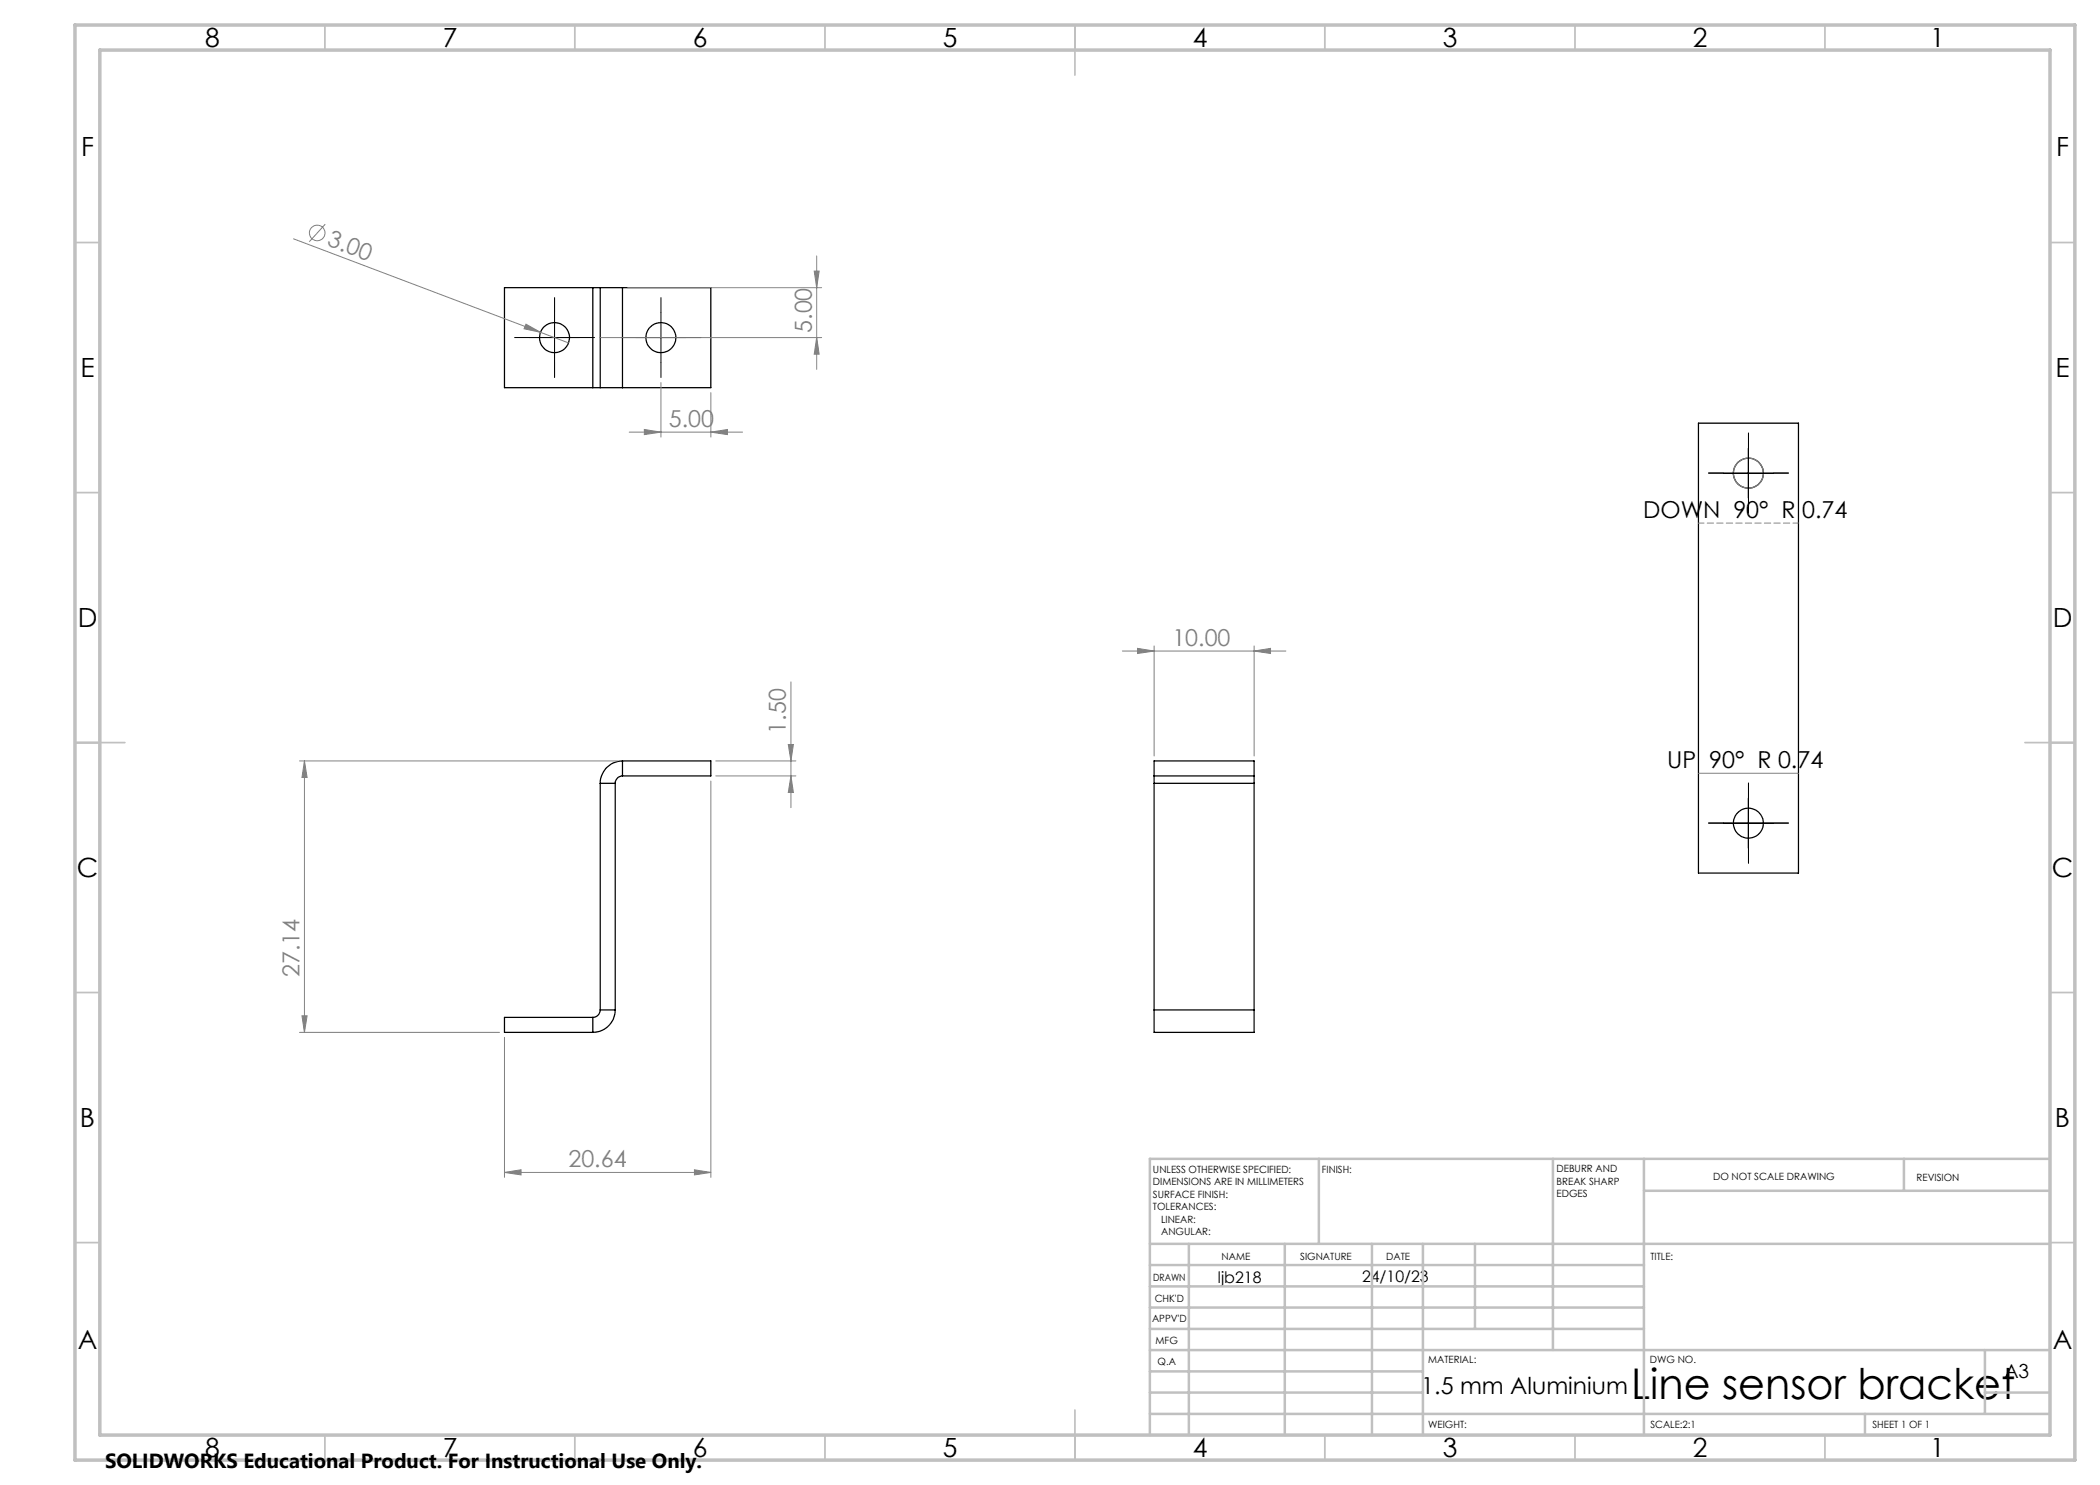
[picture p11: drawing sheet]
<svg xmlns="http://www.w3.org/2000/svg" width="420mm" height="297mm" viewBox="0 0 420 297" stroke-linecap="round" stroke-linejoin="round" font-family="sans-serif">
<g fill="none" stroke="#000" stroke-width=".25">
<path d="M118.6 57.5h1.5M118.6 57.5v20M118.6 57.5h-17.7v20h17.7M120.1 57.5h4.4M120.1 57.5v20M124.5 57.5v20M124.5 57.5h17.7v20h-17.7M118.6 77.5h1.5M120.1 77.5h4.4M339.7 84.6h20v90h-20zM120.1 156.7h2.9M120.1 156.7v45.3"/>
<path d="M123 156.7v45.3M124.5 152.2a4.5 4.5 0 0 0-4.4 4.5M124.5 155.2a1.51 1.51 0 0 0-1.5 1.5M124.5 152.2v3M124.5 152.2h17.7v3h-17.7M230.8 155.2v1.5M230.8 156.7h20M230.8 155.2v-3h20v3M230.8 155.2h20M230.8 156.7v45.3M250.8 155.2v1.5M250.8 156.7v45.3"/>
<path d="M118.6 203.5v3M118.6 203.5h-17.7v3h17.7M120.1 202a1.51 1.51 0 0 1-1.5 1.5M120.1 202h2.9M123 202a4.5 4.5 0 0 1-4.4 4.5M230.8 202v4.5h20v-4.5M230.8 202h20"/>
<circle cx="110.9" cy="67.5" r="3"/>
<circle cx="132.2" cy="67.5" r="3"/>
<circle cx="349.7" cy="94.6" r="3"/>
<circle cx="349.7" cy="164.6" r="3"/>
</g>
<g fill="none" stroke="#808080" stroke-width=".2">
<path d="M58.7 47.8l49.4 18.7M65.1 44.8l-3.3 3.6M125.5 57.5h38.8M162.8 54.2h1l-.5 3.3zM163.3 51.2v22.7M105.2 64.8l2.9 1.7-3.3-.7zM108.1 66.5l5.6 2.1M119.9 67.5h44.4M132.2 76.5v10.9M142.2 78.5v8.9M163.3 67.5l.5 3.3h-1zM125.8 86.4h22.7"/>
<path d="M128.9 85.9l3.3 .5-3.3 .5zM142.2 86.4l3.3-.5v1zM158.2 136.4v25.1M224.5 130.2h32.7M227.5 129.7l3.3 .5-3.3 .5zM230.8 129.2v22M250.8 130.2l3.3-.5v1zM250.8 129.2v22M59.9 152.2h63.6M60.9 152.2l.5 3.3h-1zM60.9 152.2v54.3M142.2 156.2v79.3"/>
<path d="M143.2 152.2h16M143.2 155.2h16M157.7 148.9h1l-.5 3.3zM158.2 155.2l.5 3.3h-1zM339.7 154.7h20M59.9 206.5h40M60.4 203.2h1l-.5 3.3zM100.9 207.5v28M100.9 234.5l3.3-.5v1zM100.9 234.5h41.3M138.9 234l3.3 .5-3.3 .5z"/>
<circle cx="63.4" cy="46.6" r="1.56"/>
</g>
<circle cx="349.7" cy="94.6" r="3" fill="none" stroke="#808080" stroke-width=".25"/>
<g fill="none" stroke="#000" stroke-width=".2" stroke-dasharray="15.2 1.3 1.3 1.3">
<path d="M105.9 67.5h-3M110.9 62.5v-3M110.9 72.5v3M115.9 67.5h3M127.2 67.5h-3M132.2 62.5v-3M132.2 72.5v3M137.2 67.5h3M344.7 94.6h-3M349.7 89.6v-3M349.7 99.6v3M354.7 94.6h3"/>
<path d="M349.7 159.6v-3M344.7 164.6h-3M349.7 169.6v3M354.7 164.6h3"/>
</g>
<path d="M105.9 67.5h10M110.9 62.5v10M127.2 67.5h10M132.2 62.5v10M344.7 94.6h10M349.7 89.6v10M349.7 159.6v10M344.7 164.6h10" fill="none" stroke="#000" stroke-width=".2"/>
<path d="M359.7 104.6h-20" fill="none" stroke="#808080" stroke-width=".2" stroke-dasharray="1.3 .6" stroke-dashoffset=".2"/>
<g fill="none" stroke="#c0c0c0" stroke-width=".35">
<path d="M65 5v5M115 5v5M165 5v5M215 5v10M265 5v5M315 5v5M365 5v5M15 48.5h5M410 48.5h5M15 98.5h5M410 98.5h5M15 148.5h10"/>
<path d="M405 148.5h10M15 198.5h5M410 198.5h5M15 248.5h5M410 248.5h5M65 287v5M115 287v5M165 287v5M215 282v10M265 287v5M315 287v5M365 287v5"/>
</g>
<g fill="none" stroke="#c0c0c0" stroke-width=".5">
<path d="M263.8 231.8v17M310.6 231.8v38.2M328.8 231.8v55.2M328.8 238.2h81.2M380.8 231.8v6.4M410 231.8h-180v55.2M230 248.8h180M230 257.3h98.8M230 253h98.8M237.8 248.8v38.2M257 248.8v38.2M274.4 248.8v38.2"/>
<path d="M284.6 248.8v38.2M295 248.8v17M230 265.8h98.8M230 261.5h98.8M230 278.5h54.6M230 274.3h54.6M230 270h180M397 278.5h13M397 270v12.8M230 282.8h180M373 282.8v4.2"/>
</g>
<path d="M15 5h400v287h-400zM20 10h390v277h-390z" fill="none" stroke="#c0c0c0" stroke-width=".7"/>
<g fill="#808080">
<path d="M105.2 64.8l2.9 1.7-3.3-.7z"/>
<path d="M250.8 130.2l3.3-.5v1zM227.5 129.7l3.3 .5-3.3 .5z"/>
<path d="M100.9 234.5l3.3-.5v1zM138.9 234l3.3 .5-3.3 .5zM128.9 85.9l3.3 .5-3.3 .5zM142.2 86.4l3.3-.5v1z"/>
<path d="M163.3 67.5l.5 3.3h-1zM162.8 54.2h1l-.5 3.3z"/>
<path d="M60.4 203.2h1l-.5 3.3zM60.9 152.2l.5 3.3h-1zM158.2 155.2l.5 3.3h-1zM157.7 148.9h1l-.5 3.3z"/>
</g>
<text font-size="8.5" x="326.2" y="279.7">Line sensor bracket</text>
<g font-size="5.3">
<text x="41" y="9.5">8</text>
<text x="88.5" y="9.5">7</text>
<text x="138.5" y="9.5">6</text>
<text x="188.5" y="9.5">5</text>
<text x="238.5" y="9.5">4</text>
<text x="288.5" y="9.5">3</text>
<text x="338.5" y="9.5">2</text>
<text x="386" y="9.5">1</text>
<text x="16.2" y="31.2">F</text>
<text x="411.2" y="31.2">F</text>
<text x="16.1" y="75.5">E</text>
<text x="411.1" y="75.5">E</text>
<text x="15.5" y="125.5">D</text>
<text x="410.5" y="125.5">D</text>
<text x="15.4" y="175.5">C</text>
<text x="410.4" y="175.5">C</text>
<text x="16" y="225.5">B</text>
<text x="411" y="225.5">B</text>
<text x="15.5" y="269.7">A</text>
<text x="410.5" y="269.7">A</text>
<text x="41" y="291.5">8</text>
<text x="88.5" y="291.5">7</text>
<text x="138.5" y="291.5">6</text>
<text x="188.5" y="291.5">5</text>
<text x="238.5" y="291.5">4</text>
<text x="288.5" y="291.5">3</text>
<text x="338.5" y="291.5">2</text>
<text x="386" y="291.5">1</text>
</g>
<g font-size="4.7" fill="#808080">
<text x="65.3" y="49.1" transform="rotate(21 65.3 49.1)">3.00</text>
<text x="162.3" y="66.6" transform="rotate(-90 162.3 66.6)">5.00</text>
<text x="133.8" y="85.4">5.00</text>
<text x="234.5" y="129.2">10.00</text>
<text x="157.2" y="146.7" transform="rotate(-90 157.2 146.7)">1.50</text>
<text x="59.9" y="195.4" transform="rotate(-90 59.9 195.4)">27.14</text>
<text x="113.7" y="233.4">20.64</text>
</g>
<g font-size="4.7">
<text x="328.6" y="103.6">DOWN 90° R 0.74</text>
<text x="333.4" y="153.6">UP 90° R 0.74</text>
<text x="284.3" y="278.8">1.5 mm Aluminium</text>
</g>
<text font-size="4.1" x="21" y="293.7">SOLIDWORKS Educational Product. For Instructional Use Only.</text>
<text font-size="3.9" x="400.9" y="275.5">A3</text>
<g font-size="3.2">
<text x="243.6" y="256.6">ljb218</text>
<text x="272.4" y="256.4">24/10/23</text>
</g>
<g font-size="2">
<text x="230.6" y="234.6">UNLESS OTHERWISE SPECIFIED:</text>
<text x="230.6" y="237.1">DIMENSIONS ARE IN MILLIMETERS</text>
<text x="230.6" y="239.6">SURFACE FINISH:</text>
<text x="264.4" y="234.6">FINISH:</text>
<text x="311.3" y="234.5">DEBURR AND</text>
<text x="311.3" y="237">BREAK SHARP</text>
<text x="311.3" y="239.5">EDGES</text>
<text x="342.6" y="236">DO NOT SCALE DRAWING</text>
<text x="383.3" y="236.2">REVISION</text>
<text x="230.6" y="242.1">TOLERANCES:</text>
<text x="232.2" y="244.6">LINEAR:</text>
<text x="232.2" y="247.1">ANGULAR:</text>
<text x="244.3" y="252">NAME</text>
<text x="260" y="251.9">SIGNATURE</text>
<text x="277.2" y="251.9">DATE</text>
<text x="330.1" y="251.9">TITLE:</text>
<text x="230.6" y="256.1">DRAWN</text>
<text x="230.9" y="260.3">CHK'D</text>
<text x="230.4" y="264.4">APPV'D</text>
<text x="231.1" y="268.8">MFG</text>
<text x="231.5" y="273">Q.A</text>
<text x="285.6" y="272.5">MATERIAL:</text>
<text x="330" y="272.5">DWG NO.</text>
<text x="285.6" y="285.5">WEIGHT:</text>
<text x="330.1" y="285.6">SCALE:2:1</text>
<text x="374.5" y="285.6">SHEET 1 OF 1</text>
</g>
</svg>
